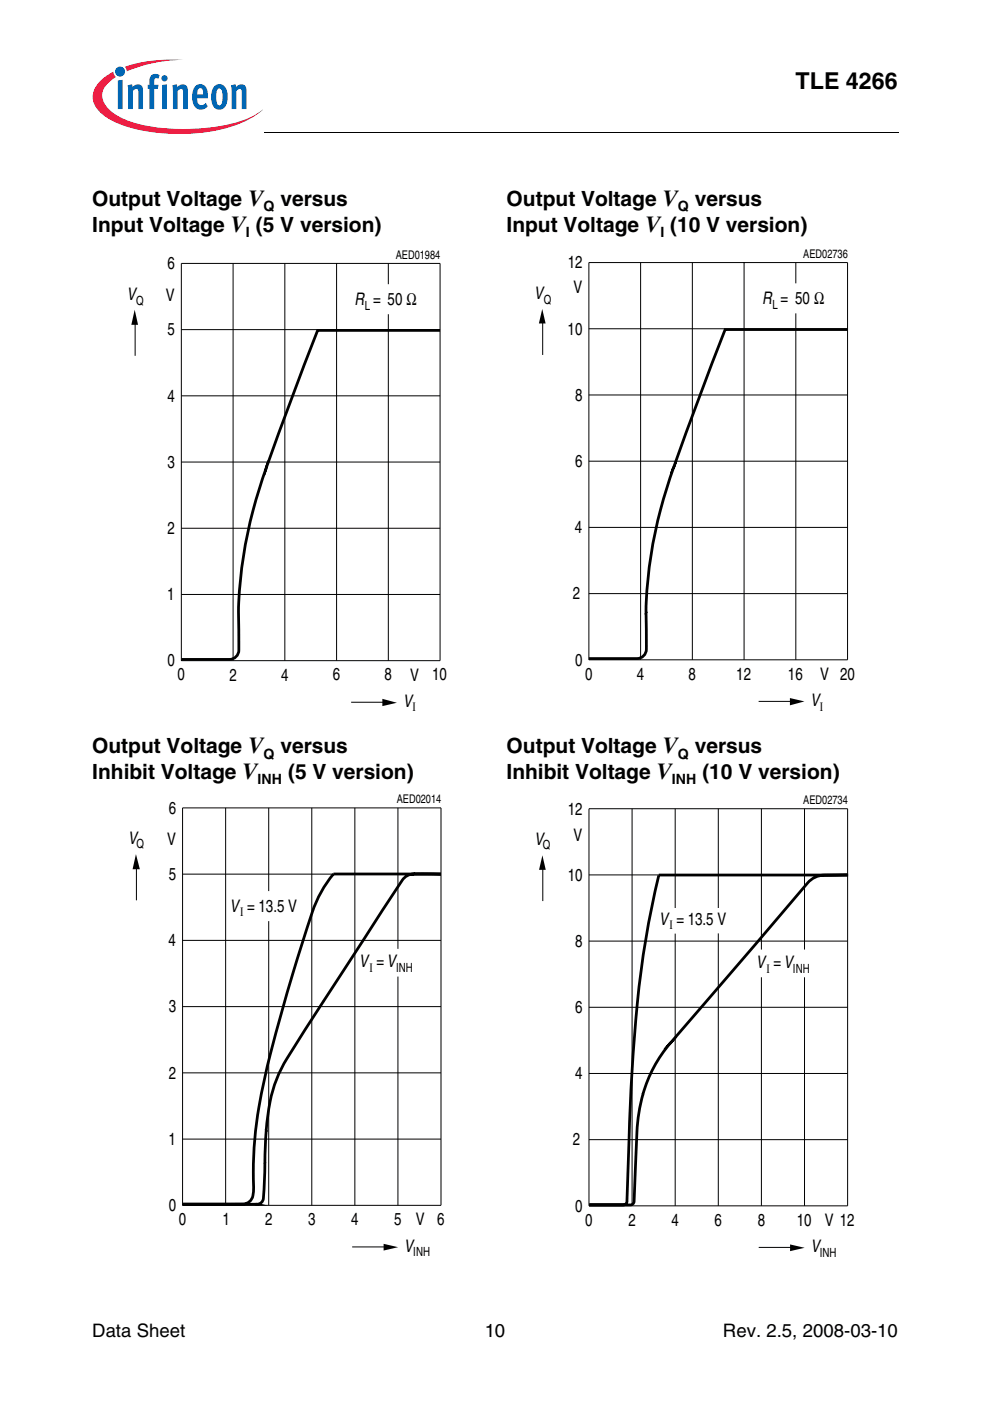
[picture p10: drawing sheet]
<svg xmlns="http://www.w3.org/2000/svg" width="210mm" height="297mm" viewBox="0 0 210 297" stroke-linecap="round" stroke-linejoin="round" font-family="sans-serif">
<circle cx="25.5" cy="15.2" r="1.06" fill="#0166b3"/>
<g fill="#ed1a40">
<path d="M26.5 14.2l.7-.3a31.7 31.7 0 0 1 11.7-1.2 31 31 0 0 0-11.4 2.2l-.6 .2z"/>
<path d="M21 17.4l1.3-1.2 1.7-1 .2 .6 .4 .5a4.8 4.8 0 0 0-2.9 4.1 6.1 6.1 0 0 0 3.7 4.4 31.1 31.1 0 0 0 15.1 2.5 30.9 30.9 0 0 0 13.6-2.9l1.5-1.2a19.2 19.2 0 0 1-10 4.5 41 41 0 0 1-19.9-1.3 9.9 9.9 0 0 1-5.6-4.2 4.2 4.2 0 0 1 .9-4.8z"/>
</g>
<g fill="#0166b3">
<path d="M25 17.1l1-.2v6.2h-1z"/>
<path d="M27 18.1l1-.2 .1 .6a1.19 1.19 0 0 1 1.4-.6 1.19 1.19 0 0 1 .8 1.3v3.9h-1v-4a.4 .4 0 0 0-.6-.2l-.5 .4v3.8h-1z"/>
<path d="M32.1 15.9l.8-.2 .7 .1 .2 .1-.2 .8-.2-.1a.46 .46 0 0 0-.7 .3v1.1h.9l-.2 .9h-.7v4.2h-1v-4.2h-.4v-.9h.4v-.7a1.72 1.72 0 0 1 .4-1.4z"/>
<path d="M36.5 18.1l1-.2 .1 .6a1.19 1.19 0 0 1 1.4-.6 1.19 1.19 0 0 1 .8 1.3v3.9h-1v-4a.4 .4 0 0 0-.6-.2l-.5 .4v3.8h-1z"/>
<path d="M49 18.1l.9-.2 .1 .6a1.19 1.19 0 0 1 1.5-.6 1.19 1.19 0 0 1 .8 1.3v3.9h-1l-.1-4a.4 .4 0 0 0-.6-.2l-.5 .4v3.8h-1z"/>
<path d="M34.2 16.6a.66 .66 0 0 1 1.3 0 .66 .66 0 0 1-1.3 0zM34.4 18l1-.1v5.2h-1z"/>
<path d="M41.5 18.2a1.55 1.55 0 0 1 1.7-.2 1.55 1.55 0 0 1 .8 1.5l.1 1.3h-2.3a1.06 1.06 0 0 0 .3 1.1 1.06 1.06 0 0 0 1.1 .3l.4-.4 .4 .8a1.83 1.83 0 0 1-2.1 .5 1.83 1.83 0 0 1-1.1-1.9v-1.6l.2-.8zM42 18.9l-.2 1.1h1.3l-.1-.7a.56 .56 0 0 0-.3-.6 .56 .56 0 0 0-.7 .2z"/>
<path d="M45.6 18.2a1.68 1.68 0 0 1 1.8-.1 1.68 1.68 0 0 1 .8 1.6l.1 1.4a1.9 1.9 0 0 1-2.3 2.1 2.85 2.85 0 0 1-1.2-3.2 2.71 2.71 0 0 1 .8-1.8zM46.2 18.9a4.2 4.2 0 0 0 0 3.3l.3 .1a1.49 1.49 0 0 0 .7-1.8v-.4a1.15 1.15 0 0 0-.7-1.3z"/>
</g>
<path d="M19.6 30.2h45.9v4.8h-45.9z" fill="#fff"/>
<path d="M56.1 28v.2zM28.6 65.7l.7 3.2h-1.5zM115 65.5l.7 3.1h-1.4zM81.1 148.2l3.1 .8-3.1 .7zM167.5 148l3.1 .7-3.1 .8zM28.8 181.1l.9 3.2h-1.6zM115 181.3l.7 3.1h-1.4zM81.3 263.7l3.1 .7-3.1 .7zM167.5 263.8l3.1 .8-3.1 .7z" fill="#000"/>
<g fill="none" stroke="#000" stroke-width=".21">
<path d="M56.1 28.1h134.5M38.4 55.8h54.9v84.3h-54.9zM49.4 55.8v84.3M60.4 55.8v84.3M71.4 55.8v84.3M82.3 55.8v4.5M124.9 55.7h54.8v84.2h-54.8zM135.8 55.7v84.2M146.8 55.7v84.2M157.8 55.7v84.2M168.7 55.7v4.4M28.7 67.6v7.8"/>
<path d="M38.4 69.9h54.9M82.3 66.6v73.5M115.1 67.4v7.9M124.9 69.7h54.8M168.7 66.4v73.5M38.4 98h54.9M38.4 83.9h54.9M124.9 97.8h54.8M124.9 83.7h54.8M38.4 112h54.9M124.9 111.8h54.8M38.4 126h54.9"/>
<path d="M124.9 125.9h54.8M74.4 148.9h7.9M160.8 148.7h7.9M38.7 171.3h54.8v84.3h-54.8zM47.8 171.3v84.3M57 171.3v17.6M66.1 171.3v84.3M75.2 171.3v84.3M84.4 171.3v29.9M124.9 171.5h54.8v84.2h-54.8zM134 171.5v84.2M143.2 171.5v21"/>
<path d="M152.3 171.5v21M161.4 171.5v29.8M170.6 171.5v29.8M28.9 183v7.9M38.7 199.4h54.8M38.7 185.3h54.8M57 195.3v60.3M115.1 183.2v7.8M124.9 199.5h54.8M124.9 185.5h54.8M143.2 197.9v57.8M152.3 197.9v57.8"/>
<path d="M38.7 213.4h54.8M84.4 207.1v48.5M124.9 213.6h54.8M161.4 207.2v48.5M170.6 207.2v48.5M38.7 227.5h54.8M124.9 227.6h54.8M38.7 241.5h54.8M124.9 241.6h54.8M74.7 264.4h7.8M160.9 264.5h7.8"/>
</g>
<path d="M93.3 70.1l-26-.1-5.2 13.8-5.7 15.5a94.4 94.4 0 0 0-5.8 30.9v5a8.7 8.7 0 0 1-.2 3.6 1.99 1.99 0 0 1-1.8 1h-10.2M179.7 69.9h-26l-5.8 15.4-5.1 13.8a94.8 94.8 0 0 0-5.8 30.9v4.2a13 13 0 0 1-.2 4.4 1.99 1.99 0 0 1-1.7 1h-10.2M139.7 185.5h40.1M179.7 185.5h-1.4a20.5 20.5 0 0 0-5.2 .4l-1 .5-.9 .8-29.1 33.9a30.4 30.4 0 0 0-7.1 18.9l-.6 14.7a.79 .79 0 0 1-.8 .8h-8.7h7.2a.78 .78 0 0 0 .8-.9l.5-13a313.2 313.2 0 0 1 4.1-45.9l2.2-10.1M38.7 255.3h12.8a2.33 2.33 0 0 0 2.2-2.6l.1-.5a92.9 92.9 0 0 1 3.6-28.9l4.3-15.7a241.8 241.8 0 0 1 5.5-16.8l1.8-3.2 1.7-2.3h22.8h-5.8l-1.4 .4a4.5 4.5 0 0 0-1.7 2l-21.9 33.7a33.1 33.1 0 0 0-6.3 19.1l-.4 11.9a4 4 0 0 1-.4 2.4l-.7 .5h-.4l-15.8 .1" fill="none" stroke="#000" stroke-width=".59"/>
<text font-size="4.9" x="168.7" y="18.8">TLE 4266</text>
<g font-size="4.4">
<text x="19.6" y="43.7">Output Voltage V</text>
<text x="59.5" y="43.7">versus</text>
<text x="107.4" y="43.7">Output Voltage V</text>
<text x="147.3" y="43.7">versus</text>
<text x="19.6" y="49.1">Input Voltage V (5 V version)</text>
<text x="107.4" y="49.1">Input Voltage V (10 V version)</text>
<text x="19.6" y="159.7">Output Voltage V</text>
<text x="59.5" y="159.7">versus</text>
<text x="107.4" y="159.7">Output Voltage V</text>
<text x="147.3" y="159.7">versus</text>
<text x="19.6" y="165.1">Inhibit Voltage V</text>
<text x="61.1" y="165.1">(5 V version)</text>
<text x="107.4" y="165.1">Inhibit Voltage V</text>
<text x="148.9" y="165.1">(10 V version)</text>
</g>
<g font-size="3.9">
<text x="19.6" y="283.5">Data Sheet</text>
<text x="102.8" y="283.5">10</text>
<text x="153.3" y="283.5">Rev. 2.5, 2008-03-10</text>
</g>
<g font-size="3.7">
<text x="35.5" y="57.1">6</text>
<text x="120.4" y="56.9">12</text>
<text x="26.9" y="63.5">V</text>
<text x="35.2" y="63.8">V</text>
<text x="75.2" y="64.7">R = 50 Ω</text>
<text x="113.3" y="63.3">V</text>
<text x="121.6" y="62.1">V</text>
<text x="161.6" y="64.5">R = 50 Ω</text>
<text x="35.5" y="71.1">5</text>
<text x="120.3" y="70.9">10</text>
<text x="35.5" y="85.1">4</text>
<text x="121.9" y="85">8</text>
<text x="35.5" y="99.2">3</text>
<text x="121.9" y="99">6</text>
<text x="35.5" y="113.2">2</text>
<text x="121.9" y="113">4</text>
<text x="35.5" y="127.3">1</text>
<text x="121.5" y="127.1">2</text>
<text x="35.5" y="141.3">0</text>
<text x="121.9" y="141.1">0</text>
<text x="37.7" y="144.3">0</text>
<text x="48.7" y="144.3">2</text>
<text x="59.6" y="144.3">4</text>
<text x="70.6" y="144.3">6</text>
<text x="81.6" y="144.3">8</text>
<text x="85.5" y="149.9">V</text>
<text x="87" y="144.3">V</text>
<text x="91.6" y="144.3">10</text>
<text x="124.1" y="144.1">0</text>
<text x="135" y="144.1">4</text>
<text x="146" y="144.1">8</text>
<text x="156.1" y="144.1">12</text>
<text x="167.1" y="144.1">16</text>
<text x="171.9" y="149.7">V</text>
<text x="173.9" y="144.1">V 20</text>
<text x="35.8" y="172.5">6</text>
<text x="120.4" y="172.7">12</text>
<text x="27.1" y="179">V</text>
<text x="35.4" y="179.2">V</text>
<text x="113.3" y="179.1">V</text>
<text x="121.6" y="178.4">V</text>
<text x="35.8" y="186.6">5</text>
<text x="120.4" y="186.7">10</text>
<text x="48.7" y="193.3">V = 13.5 V</text>
<text x="139.7" y="196.1">V = 13.5 V</text>
<text x="35.8" y="200.6">4</text>
<text x="121.9" y="200.8">8</text>
<text x="76.1" y="205.1">V =V</text>
<text x="160.3" y="205.2">V =V</text>
<text x="35.8" y="214.6">3</text>
<text x="121.9" y="214.8">6</text>
<text x="35.8" y="228.7">2</text>
<text x="121.9" y="228.8">4</text>
<text x="35.7" y="242.7">1</text>
<text x="121.5" y="242.9">2</text>
<text x="35.8" y="256.8">0</text>
<text x="121.9" y="256.9">0</text>
<text x="37.9" y="259.8">0</text>
<text x="47.2" y="259.8">1</text>
<text x="56.2" y="259.8">2</text>
<text x="65.3" y="259.8">3</text>
<text x="74.5" y="259.8">4</text>
<text x="83.6" y="259.7">5</text>
<text x="88.2" y="259.8">V</text>
<text x="92.7" y="259.8">6</text>
<text x="124.1" y="259.9">0</text>
<text x="133.3" y="259.9">2</text>
<text x="142.4" y="259.9">4</text>
<text x="151.5" y="259.9">6</text>
<text x="160.7" y="259.9">8</text>
<text x="168.9" y="259.9">10</text>
<text x="174.9" y="259.9">V 12</text>
<text x="85.7" y="265.4">V</text>
<text x="171.9" y="265.5">V</text>
</g>
<g font-size="3">
<text x="55.9" y="44.8">Q</text>
<text x="143.7" y="44.8">Q</text>
<text x="52.2" y="50.2">I</text>
<text x="140" y="50.2">I</text>
<text x="55.9" y="160.8">Q</text>
<text x="143.7" y="160.8">Q</text>
<text x="54.6" y="166.2">INH</text>
<text x="142.5" y="166.2">INH</text>
</g>
<g font-size="2.7">
<text x="28.9" y="64.7">Q</text>
<text x="77.4" y="65.6">L</text>
<text x="115.3" y="64.5">Q</text>
<text x="163.8" y="65.5">L</text>
<text x="87.4" y="150.8">Ι</text>
<text x="173.8" y="150.7">Ι</text>
<text x="28.9" y="179.9">Q</text>
<text x="115.1" y="180">Q</text>
<text x="50.9" y="194.3">Ι</text>
<text x="141.9" y="197.1">Ι</text>
<text x="78.3" y="206.1">Ι</text>
<text x="84" y="206.1">INH</text>
<text x="162.5" y="206.2">Ι</text>
<text x="168.1" y="206.2">INH</text>
<text x="87.6" y="266.3">INH</text>
<text x="173.8" y="266.4">INH</text>
</g>
<g font-size="2.5">
<text x="83.9" y="54.9">AED01984</text>
<text x="170.3" y="54.7">AED02736</text>
<text x="84.1" y="170.3">AED02014</text>
<text x="170.3" y="170.5">AED02734</text>
</g>
</svg>
